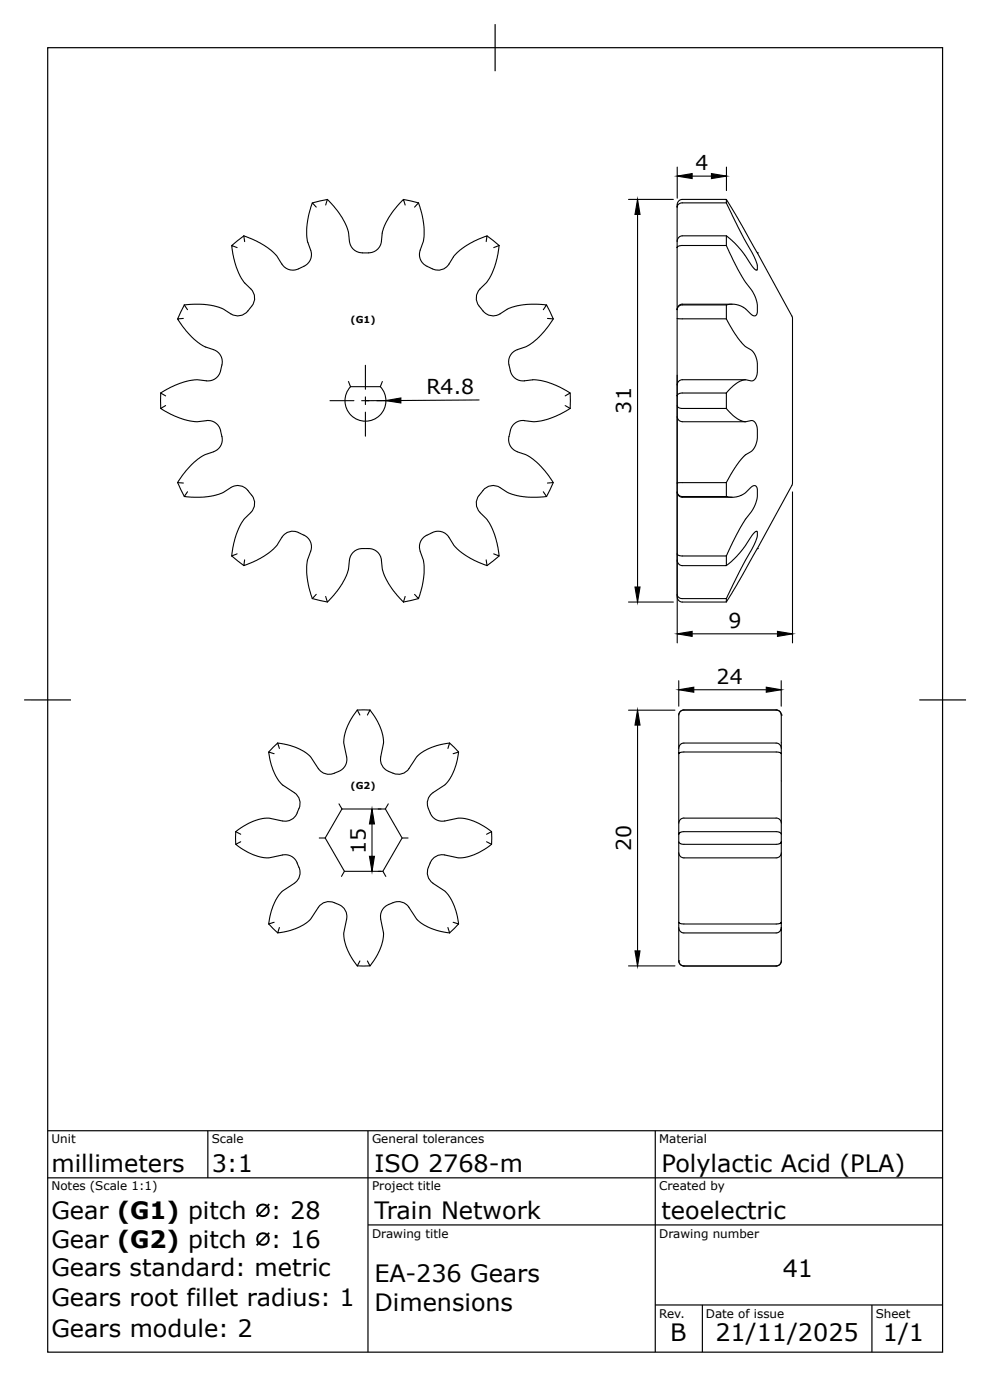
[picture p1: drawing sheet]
<svg xmlns="http://www.w3.org/2000/svg" width="210mm" height="297mm" viewBox="0 0 210 297" stroke-linecap="round" stroke-linejoin="round" font-family="sans-serif">
<g fill="none" stroke="#000" stroke-width=".23">
<path d="M143.8 35.5v6.6M147 37.4h4.1M154.3 35.5v5M50.4 52.6l-1.2-.5 .4 2.6 .6 2 .8 1.9 .9 1.5a5.5 5.5 0 0 1 2.1 2.8 4.4 4.4 0 0 1-1.3 3.1 2.73 2.73 0 0 1-3.7 .7l-1.9-1.2-2.2-.6-2.4-.3-3.4 .2M51.8 50.1l.1 1.2M51.8 50.1l2.8 1.2 2.5 1.5 1.6 1.5 1.1 1.8M51.8 50.1l-2.6 2M59.9 56.1a2.71 2.71 0 0 0 3.5 1M67.2 44l-.9-.9-.7 2.2-.4 2.3-.1 2.4 .2 1.4a5.5 5.5 0 0 1 .7 3.5 4.5 4.5 0 0 1-2.6 2.2M69.2 43.5l.3-1.1 1.4 1.5 1.4 1.8 1.4 2.7 .3 1 .2 1.9M69.5 42.4l-3.2 .7M74.2 51.3a2.71 2.71 0 0 0 2.8 2.4"/>
<path d="M77 53.7h1.2M81 51.3a2.71 2.71 0 0 1-2.8 2.4M85.7 42.4l3.2 .7M86 43.5l-.3-1.1-1.4 1.5-1.4 1.8-1.4 2.7-.3 1-.2 1.9M88.9 43.1l-.9 .9M88.9 43.1l.6 2.2 .5 2.3 .1 2.4-.2 1.4a5.5 5.5 0 0 0-.7 3.5 4.4 4.4 0 0 0 2.6 2.2M95.3 56.1a2.71 2.71 0 0 1-3.5 1M103.2 51.3l.2-1.2-2.6 1.1-1.6 .8-1.5 1.1-1.1 1-1.3 2M103.4 50.1l2.6 2M106 52.1l-1.2 .5M106 52.1l-.4 2.6-.6 2-.8 1.9-1 1.5a4 4 0 0 0-2.1 3.3 5.3 5.3 0 0 0 2.9 3.6 2.75 2.75 0 0 0 2.2-.3l1.6-1.1 .9-.3 3-.6 2.3-.1 2.1 .2-.7 1M133.5 42.4h9.5"/>
<path d="M135.4 45.5v79.2M143.8 52.6v13.2l.2-.6 .8-.4h9.4M143.8 44v7.3M144.1 42.7l.7-.3h9.4v.7h-9.4l-.8 .3-.2 .6v-.8zM154.2 42.4l6.6 11.3M154.2 43.1l3 6.1 3 5.5 .6 1.7-.1 1-.4-.2-.5-.5-1.7-2.7-1.5-1.8-2.4-2.1M154.2 50.1a6.1 6.1 0 0 0 .9 4l2.6 4.8 2.5 3.8 .6 1.9v2l-.3 .4-.4 .1-.5-.3-1.3-1.2-1.1-.6-1.3-.4-1.7 .2M154.2 50.1h-9.5l-.4 .2-.4 .5-.1 1.8 .2-.3 .7-.2h9.5M160.8 53.7h.1M160.8 53.7l7.4 13.4M38.9 67.6l-1.2 .1 1.2 1.7 1.8 2.2 1.2 1 1.7 1.1a5.5 5.5 0 0 1 3.1 1.6 4.4 4.4 0 0 1 .1 3.4 2.72 2.72 0 0 1-3 2.2l-2.1-.2-2.4 .4-3 1.1-2.2 1.3M39.1 64.8l.7 1"/>
<path d="M39.1 64.8l-1.4 2.9M77.6 77.6v5.1M116.1 64.8l1.4 2.9M116.3 67.6l1.2 .1M117.5 67.7l-1.2 1.7-1.8 2.2-1.8 1.4-1.2 .7a4 4 0 0 0-3.3 2.1 5.4 5.4 0 0 0 1 4.4 2.71 2.71 0 0 0 2.2 .7M143.8 65.8v1.8l.1 .1h10.3M143.8 67.6v16.5l.2-.4 .7-.2h9.5v3.3l-9.8-.1-.6-.5v-2.1M143.8 79.7v56.8M154.2 67.8l1.3 2.2 1.7 2.5 1.1 1.1 1.7 1.2 .5 .8 .3 1.6v2.3l-.6 1.2-.7 .2-1.2-.2-1.2 .3-1.6 1.1-1.3 1.4M154.2 64.8v3M155.5 64.6h-10.6a1.08 1.08 0 0 0-1.1 1.1M168.2 67.1l.1 .5v35l-.1 .5"/>
<path d="M34.1 83.5l1.1 .6M34.1 83.5v3.3M35.2 86.1l-1.1 .7 2.2 1.2 2 .8 2 .6 1.8 .2a4 4 0 0 1 3.9 .4 5.4 5.4 0 0 1 1 4.4 2.71 2.71 0 0 1-1.6 1.5M45.3 96l-2.2 .8-2.4 1.8-1.8 2.2-1.2 1.7 1.2 .1M70.1 85.1h5.1M74 81l.4 1.1M74.4 82.1h6.4M76.8 85.1h1.6M77.6 84.3v1.6M77.6 87.5v5.1M80 85.1h5.1M80.8 82.1a4.3 4.3 0 0 1-.2 6.1 4.3 4.3 0 0 1-6 0 4.3 4.3 0 0 1-.2-6.1"/>
<path d="M81.2 81l-.4 1.1M82 85.1h-4.4M101.7 85l-16.6 .1M109.8 96l2.3 .8 2.4 1.8 1.8 2.2 1.2 1.7-1.2 .1M111.3 80.9l2.5-.2 3.1 .7 1.9 .8 2.3 1.3-1.1 .6M111.4 89.3a2.99 2.99 0 0 0-3.2 3.1 2.74 2.74 0 0 0 1.7 3.5M120 86.1l1.1 .7M121.1 86.8l-2.3 1.2-2.9 1.2-2.4 .4-2.2-.3M121.1 83.5v3.3M143.8 86.1v16.5l10.4-.1 1.5-2.6 1.7-2.3 1-1 1.3-.8 .5-.6 .4-1 .2-1.2v-2l-.3-1.1-.8-.6-1.5 .3-1.1-.4-1.6-1.1-1.3-1.3M143.8 88.5a1.08 1.08 0 0 0 1.1 1.1h13.4M154.2 83.5h.1"/>
<path d="M158.3 80.7h-13.4a1.08 1.08 0 0 0-1.1 1M37.7 102.5l1.4 3M39.8 104.4l-.7 1.1 2.1 .1h2.3l2.2-.4 1.8-.6a5.6 5.6 0 0 1 3.2-1.5 4.4 4.4 0 0 1 2.7 2.1 2.7 2.7 0 0 1-.1 3.7M49.2 118.1l2.6 2M50.4 117.6l-1.2 .5M53.2 108.9l-1.4 1.4-1.2 2-.9 3-.5 2.8M59.8 114.1l-1.2 2-1.1 1-1.5 1.1-1.6 .9-2.6 1 .1-1.2M59.9 114.1a2.99 2.99 0 0 1 4.4-.6 2.74 2.74 0 0 1 1.7 3.6M66 117.1l-.7 2-.2 2.5 .4 2.8 .8 2.7M89.2 117.1l.8 2.1 .1 1.1-.1 2.3-.5 2.3-.6 2.2-.9-.9M89.2 117.1a2.98 2.98 0 0 1 2.3-3.8 2.75 2.75 0 0 1 3.8 .8l1.2 1.8 1.6 1.6 2.5 1.4 2.8 1.2M101.9 108.9l1.6 1.5 .7 1.2 .8 2 .6 2 .4 2.5-1.2-.5"/>
<path d="M103.2 118.9l.2 1.2M106 118.1l-2.6 2M115.4 104.4l.7 1.1-2.1 .1-2.8-.1-1.9-.3-1.6-.7a4 4 0 0 0-3.7-1.3 5.5 5.5 0 0 0-2.9 3.6 2.71 2.71 0 0 0 .9 2.1M117.5 102.5l-1.4 3M143.8 118.9v7.4l.3 .6 .7 .2h9.4l3.5-7 2.5-4.6 .6-1.7-.1-1-.4 .2-.5 .6-1.7 2.5-1.7 2.1-2.2 1.9M143.8 104.4v13.4l.9 .3 9.5-.1M143.8 117.6l.1 1.9 .4 .4 .5 .2h9.4v-2M143.8 104.5a1.08 1.08 0 0 0 1.1 1.1h10.6M154.2 105.5l1.6 .1 1.6-.4 .8-.5 1.4-1.3 .5-.3 .4 .1 .3 .4v2l-.6 1.9-3.1 4.8-2.9 5.7M154.2 102.5v3l-9.5-.1-.5-.2-.4-.5v-2.1M154.2 105.5h.1M160.8 116.5l-6.6 11.4"/>
<path d="M160.8 116.5h.1M168.2 103.1l-7.4 13.4M168.3 104.5v32M66.3 127.1l3.2 .8M67.2 126.2l-.9 .9M69.2 126.7l.3 1.2 1.4-1.5 1.7-2.3 1-1.9 .4-1.4a5.6 5.6 0 0 1 .9-3.4 4.4 4.4 0 0 1 3.3-.9 2.73 2.73 0 0 1 2.8 2.5l.2 2.1 .9 2.1 1.5 2.4 2.1 2.3M86 126.7l-.3 1.2M88.9 127.1l-3.2 .8M133.5 127.9h9.5M143.8 126.2l.2 1.2 .8 .5h9.4v-.8M147 134.6h18.1M59 157.8l-1.9 1.9"/>
<path d="M59 157.8l2.7 .6 2.8 1.2 1.4 1.1 1.7 2.5a2.71 2.71 0 0 0 3.4 1M59 157.8l.3 1.2M75.9 150.8l-1.7 2.5-1.1 2.9-.1 1.5 .6 3.1a3.1 3.1 0 0 1-2.6 3.4M75.9 150.8l.5 1.1M75.9 150.8h2.7M78.6 150.8l1.6 2.5 1.1 2.9 .2 1.5-.6 3a3.1 3.1 0 0 0 2.5 3.5M78.6 150.8l-.6 1.1M95.5 157.8l-2.7 .6-2.9 1.2-1.4 1.1-1.7 2.5a2.71 2.71 0 0 1-3.3 1M95.5 157.8l-.4 1.2M95.5 157.8l1.9 1.9M97.4 159.7l-.6 2.7-1.2 2.9-1.1 1.4-2.5 1.7a3.1 3.1 0 0 0-.6 4.3 2.71 2.71 0 0 0 3 1.7M97.4 159.7l-1.2 .4"/>
<path d="M133.5 150.8h9.8M135.4 154v48M144.1 159v-7.2l.2-.6 .8-.4 20.2 .1 .4 .3 .2 .6v7.2M144.1 144.6v5.4M144.2 151.9a1.08 1.08 0 0 1 1-1.1h19.6a1.08 1.08 0 0 1 1.1 1.1M147.3 146.5h15.4M165.9 144.6v5.4M165.9 151.9h.1M50.1 176.6v2.7M50.1 176.6l1 .6M51.1 178.8l-1 .5 2.7 1.8 2.1 .8 2.2 .3 2.9-.6a2.85 2.85 0 0 1 3.3 2.3 2.78 2.78 0 0 1-.8 3.7l-2.6 1.7-1.3 1.8-1 2.4-.5 2.7 1.1-.3M58.2 160.1l-1.1-.4 .5 2.7 1 2.5 1.3 1.8 2.6 1.7a2.86 2.86 0 0 1 .7 4 2.74 2.74 0 0 1-3.2 2"/>
<path d="M60 174.4l-2.9-.6-1.9 .2-2.4 .9-2.7 1.7M67.8 178h1.3M72 170.7l.6 1.1M72.6 171.8l-3.5 6.2 4 7.1h8.2M72.6 171.8h9.2M79 175v6.9M82.4 170.7l-.6 1.1 3.6 6.2M86.7 178h-1.3l-4.1 7.1 .6 1M94.4 174.4l2.9-.6 1.9 .2 2.5 .9 2.7 1.7M103.3 178.8l1.1 .5M104.4 179.3l-2.7 1.8-2.5 .9-1.9 .2-2.9-.6a3.1 3.1 0 0 0-3.4 2.6 2.77 2.77 0 0 0 .9 3.4l2.6 1.7 1.4 1.8 .9 2.4 .6 2.7-1.2-.3M104.4 176.6l-1.1 .6"/>
<path d="M104.4 176.6v2.7M144.1 160.1v17.1l.2-.3 .7-.3h20l.6 .2 .3 .3v1.7M144.1 177.2l.1 1.7 .3 .3 .5 .1h20l.7-.2 .2-.3v17.1M144.1 178.8l.1 17.2 .8 .2h20l.7-.1 .2-.2v1.1M144.2 174.8a1.08 1.08 0 0 1 1-1.1l19.6 .1a1.05 1.05 0 0 1 1.1 1M165.9 160.1l-.1-1.6-.3-.4-.6-.3h-19.8l-.7 .4-.3 .7v1.2l.3-.2 .6-.2h20l.8 .2 .1 17.3M57.1 196.2l1.9 1.9M71 191.7a2.72 2.72 0 0 0-3.4 1l-1.8 2.7-.9 .7-1.2 .7-2 .8-2.7 .5 .3-1.1M71 191.7l.9 .4M71.9 192.1a2.71 2.71 0 0 1 1.7 3.1l-.6 3 .1 1.5 1.1 2.9 1.7 2.6M73.1 185.1l-.6 1M80.3 185.1h.6"/>
<path d="M82.6 192.1a2.75 2.75 0 0 0-1.8 3.1l.7 3-.5 2.5-.9 2.1-1.5 2.4-.6-1.1M83.4 191.7l-.9 .4M83.5 191.7a2.71 2.71 0 0 1 3.4 1l1.6 2.5 1.4 1.2 2.9 1.2 2.7 .5M95.1 197l.4 1.1M97.4 196.2l-1.9 1.9M144.1 195.9l.1 1.6 .3 .4 .6 .2h19.8l.7-.3 .3-.8v7.4l-.4 .5-.5 .3-20.2-.1-.5-.4-.2-.5v-7.2M144.2 181.1a1.08 1.08 0 0 0 1 1.1h19.6a1.08 1.08 0 0 0 1.1-1.1M75.9 205.1h2.7M76.4 204.1l-.5 1.1M133.5 205.2h9.8M144.1 204.1h.1M144.2 204.1a1.08 1.08 0 0 0 1 1.1h19.6a1.12 1.12 0 0 0 1.1-1.1"/>
</g>
<g fill="#000">
<path d="M143.8 37.4l3.2-.5v1zM151.1 36.9l3.2 .5-3.2 .5zM135.4 42.4l.5 3.1h-1.1zM82 85.1l3.1-.6v1.1zM134.8 124.7h1.1l-.5 3.2zM143.8 134.6l3.2-.5v1.1zM165.1 134.1l3.2 .5-3.2 .6zM135.4 150.8l.5 3.2h-1.1zM144.1 146.5l3.2-.5v1zM162.7 146l3.2 .5-3.2 .5zM79 171.8l.5 3.2h-1zM78.5 181.9h1l-.5 3.2z"/>
<path d="M134.8 202h1.1l-.5 3.2z"/>
</g>
<g fill="none" stroke="#000" stroke-width=".24">
<path d="M143.8 37.4l3.2-.5v1zM151.1 36.9l3.2 .5-3.2 .5zM135.4 42.4l.5 3.1h-1.1zM82 85.1l3.1-.6v1.1zM134.8 124.7h1.1l-.5 3.2zM143.8 134.6l3.2-.5v1.1zM165.1 134.1l3.2 .5-3.2 .6zM135.4 150.8l.5 3.2h-1.1zM144.1 146.5l3.2-.5v1zM162.7 146l3.2 .5-3.2 .5zM79 171.8l.5 3.2h-1zM78.5 181.9h1l-.5 3.2z"/>
<path d="M134.8 202h1.1l-.5 3.2z"/>
</g>
<g fill="none" stroke="#000" stroke-width=".25">
<path d="M10.1 10.1h190.1v277.1h-190.1zM105.1 5.1v10M5.1 148.7h10M205.1 148.7h-9.9M10.1 240.2h190.1M10.1 250.2h190.1M44.1 240.2v10M78.1 240.2v47M139.1 240.2v47M78.1 260.2h122.1M139.1 277.2h61.1M149.1 277.2v10"/>
<path d="M185.2 277.2v10"/>
</g>
<g font-size="6.1">
<text x="54.1" y="258.9">⌀</text>
<text x="54.1" y="265">⌀</text>
</g>
<g font-size="5.1">
<text x="10.9" y="249">millimeters</text>
<text x="45" y="249">3:1</text>
<text x="79.5" y="249">ISO 2768-m</text>
<text x="140.5" y="249">Polylactic Acid (PLA)</text>
<text x="10.9" y="258.9">Gear (G1) pitch</text>
<text x="57.5" y="258.9">: 28</text>
<text x="79.5" y="258.9">Train Network</text>
<text x="140.5" y="258.9">teoelectric</text>
<text x="10.9" y="265">Gear (G2) pitch</text>
<text x="57.5" y="265">: 16</text>
<text x="10.9" y="271.1">Gears standard: metric</text>
<text x="79.5" y="272.3">EA-236 Gears</text>
<text x="166.2" y="271.3">41</text>
<text x="10.9" y="277.4">Gears root fillet radius: 1</text>
<text x="79.5" y="278.4">Dimensions</text>
<text x="10.9" y="284">Gears module: 2</text>
<text x="142.3" y="284.8">B</text>
<text x="151.9" y="284.8">21/11/2025</text>
<text x="187.5" y="284.8">1/1</text>
</g>
<g font-size="4.4">
<text x="147.7" y="36.1">4</text>
<text x="90.5" y="83.7">R4.8</text>
<text x="134" y="87.8" transform="rotate(-90 134 87.8)">31</text>
<text x="154.7" y="133.3">9</text>
<text x="152.2" y="145.2">24</text>
<text x="77.7" y="181.4" transform="rotate(-90 77.7 181.4)">15</text>
<text x="134" y="180.8" transform="rotate(-90 134 180.8)">20</text>
</g>
<g font-size="2.5">
<text x="10.9" y="242.9">Unit</text>
<text x="45" y="242.9">Scale</text>
<text x="79" y="242.9">General tolerances</text>
<text x="140" y="242.9">Material</text>
<text x="10.9" y="252.8">Notes (Scale 1:1)</text>
<text x="79" y="252.8">Project title</text>
<text x="140" y="252.8">Created by</text>
<text x="79" y="262.9">Drawing title</text>
<text x="140" y="262.9">Drawing number</text>
<text x="140" y="280">Rev.</text>
<text x="149.9" y="280">Date of issue</text>
<text x="186" y="280">Sheet</text>
</g>
<g font-size="2">
<text x="74.4" y="68.6">(G1)</text>
<text x="74.4" y="167.7">(G2)</text>
</g>
</svg>
